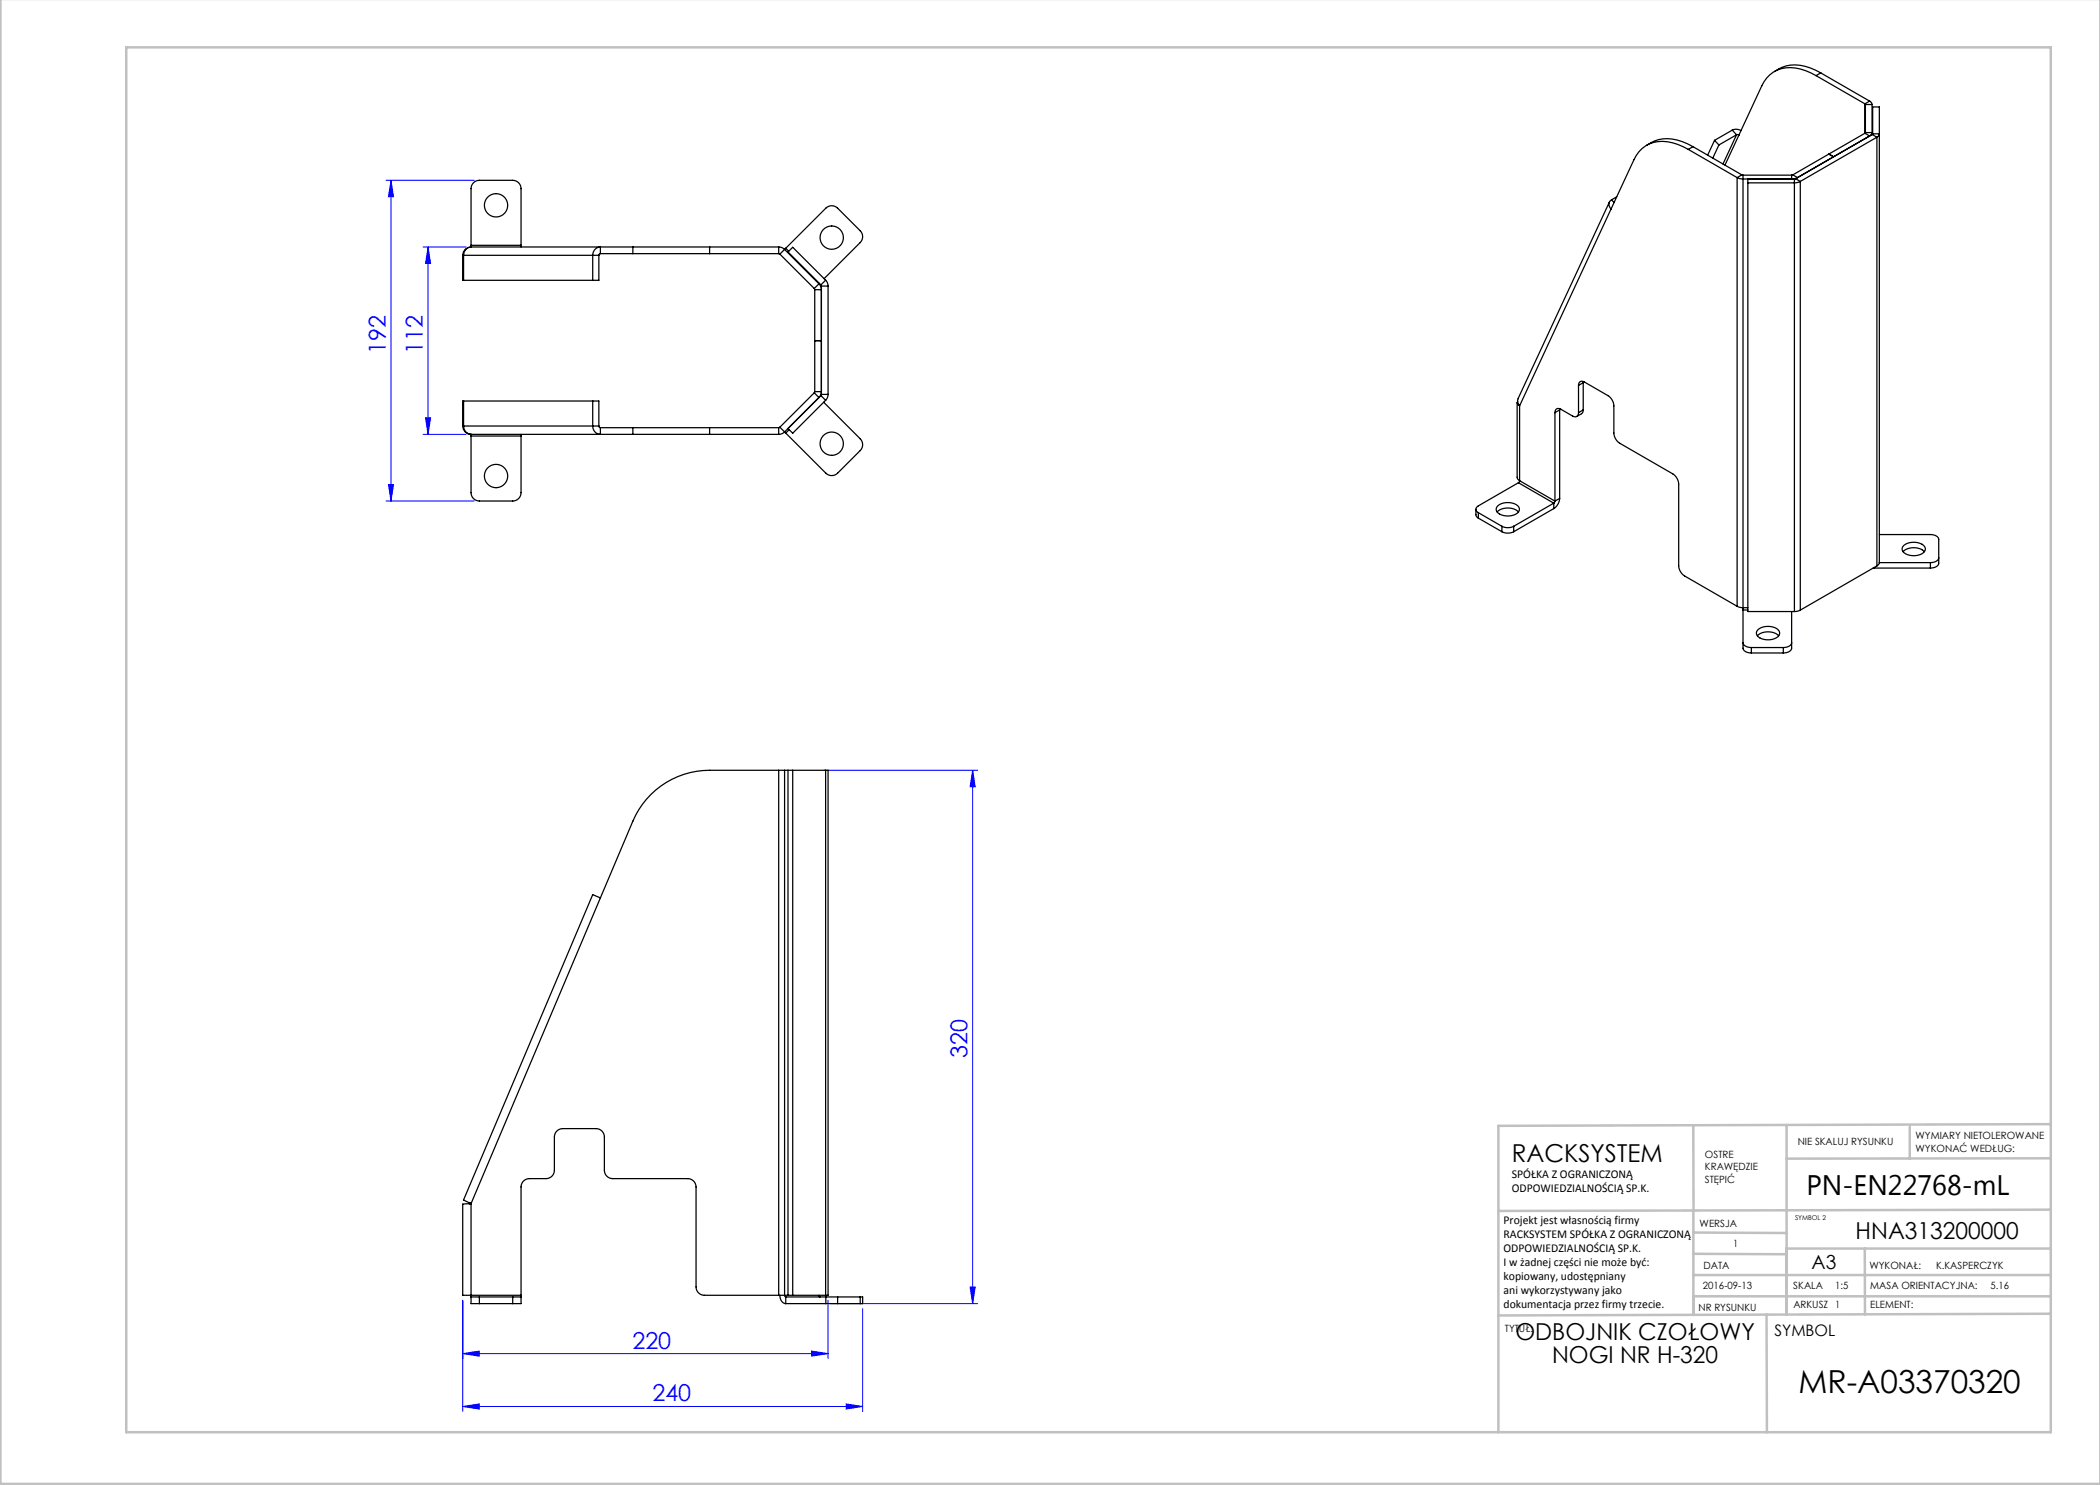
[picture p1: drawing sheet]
<svg xmlns="http://www.w3.org/2000/svg" width="420mm" height="297mm" viewBox="0 0 420 297" stroke-linecap="round" stroke-linejoin="round" font-family="sans-serif">
<g fill="none" stroke="#00f" stroke-width=".2">
<path d="M77.2 36.1h17.7M78.2 36.1l.5 3.3h-1zM78.2 36.1v64.1M84.6 49.4h8.6M85.6 49.4l.5 3.3h-1zM85.6 49.4v37.5M77.7 96.9h1l-.5 3.3zM84.6 86.9h8.6M85.1 83.6h1l-.5 3.3zM77.2 100.2h17.7M164.8 154.1h30.7M194.5 154.1l.5 3.3h-1z"/>
<path d="M194.5 154.1v106.6M194 257.4h1l-.5 3.3zM92.5 270.7l3.3-.5v1zM92.5 260.1v22.2M92.5 270.7h73.1M162.3 270.2l3.3 .5-3.3 .5zM165.6 260.1v11.6M166.2 260.7h29.3M172.5 261.7v20.6M92.5 281.3l3.3-.5v1zM92.5 281.3h80M169.2 280.8l3.3 .5-3.3 .5z"/>
</g>
<g fill="none" stroke="#c0c0c0" stroke-width=".5">
<path d="M.1 -.1v296.9h419.9M25.2 9.5h385v276.9h-385zM338.7 225.2v16.9M357.3 225v37.9M382 225.4v6.3M410.1 224.8l-110.4 .4v61.2M410.1 231.7h-52.8M338.7 259.3h71.5M338.7 255h71.5M338.7 250.8l18.6 .1M338.7 246.5l18.6 .1M338.7 242.1v20.9"/>
<path d="M373 249.7v13.2M410.1 241.9l-110.4 .3M410.2 249.7h-52.9v13.2M353.3 262.9l.1 23.5M410.2 262.7l-110.5 .4"/>
</g>
<g fill="#00f">
<path d="M92.5 270.7l3.3-.5v1zM162.3 270.2l3.3 .5-3.3 .5zM92.5 281.3l3.3-.5v1zM169.2 280.8l3.3 .5-3.3 .5z"/>
<path d="M85.6 49.4l.5 3.3h-1zM85.1 83.6h1l-.5 3.3z"/>
<path d="M78.2 36.1l.5 3.3h-1zM77.7 96.9h1l-.5 3.3z"/>
<path d="M194.5 154.1l.5 3.3h-1zM194 257.4h1l-.5 3.3z"/>
</g>
<g fill="none" stroke="#000" stroke-width=".25">
<path d="M354.9 14.3a7.5 7.5 0 0 1 8.2-.3l1.1 .6M363.2 15.1a8.7 8.7 0 0 0-7.8-1.1 6 6 0 0 0-3 3.2l-7.4 15.8M363.2 15.1l9.8 5.7M364.2 14.6l-1 .5M364.2 14.6l9.7 5.6M322.3 40a1.13 1.13 0 0 0-.1 1.8M322.3 40l.5 .5M323.3 39.4l-1 .6M329.3 29.1a7.5 7.5 0 0 1 8.2-.3l1.1 .5M337.7 29.9a8.7 8.7 0 0 0-7.8-1.1 6 6 0 0 0-3.1 3.1l-4.6 9.9M337.7 29.9l9.7 5.6M338.6 29.3l-.9 .6"/>
<path d="M338.6 29.3l9.8 5.7M342.9 28.1l.9 .9M342.9 28.1l-1.4 2.9M343.8 29l-1.2 2.6M346.4 26l.9-.2 .9 .3M346.4 26l-3.5 2.1M346.4 26l.9 1M347.3 27l.5 .1M347.3 27l-3.5 2M347.3 27l-2.7 5.8M347.4 35.5l1.2 .3h10.3M347.4 35.5v85.8"/>
<path d="M348.4 35h.2M348.4 35l-1 .5M348.6 35v86.5M348.6 35h9.7M349.6 35.8v86.5h9.3M358.6 35l.9 .5-1.2 .3v-.8M358.6 35h-.3M358.9 35.8v86.5M359.1 35.7l-.2 .1M359.1 35.7l1 .6M360.1 36.3l-1.2 .3h-9.3M360.1 36.3v85.7"/>
<path d="M365.8 30.8l.9 .6M365.8 30.8l-7.2 4.2M373 20.8l.1 .1M373 26.7l-7.2 4.1M373 20.8v5.9M373.1 26.5h1.3l-.1 .4-.4 .3-.9-.5M373.1 26.5l-.1 .2M373.1 20.9v5.6M373.1 20.9h1.3M373.9 20.2l.4 .3 .1 .4M373.9 20.2l-.9 .6M374.4 20.9v6"/>
<path d="M374.4 26.9l-15.3 8.8M374.4 26.9l1 .5M374.5 26.8h1.4l-.2 .3-.3 .3M374.5 26.8v-5.4h1.4v91.1l-.2 .4-.3 .3M374.5 26.8l-.1 .1M375.4 27.4l-15.3 8.9M375.4 27.4v85.8M92.5 51.1v5h27.3v-5M92.5 51.1h27.3M94.2 49.4a1.57 1.57 0 0 0-1.5 1.7v5M94.2 49.4a1.67 1.67 0 0 0-1.7 1.7M94.2 49.1v.3"/>
<path d="M94.2 49.1v-11.4a1.67 1.67 0 0 1 1.7-1.6h6.6a1.67 1.67 0 0 1 1.7 1.6v11.4M94.2 49.4h32.4M94.2 49.1h10M104.2 49.1v.3M120.1 50.7v-1.3a1.61 1.61 0 0 0-1.6 1.7v5M120.1 50.7l-.3 .4M120.1 50.7h6.5M126.6 50.7h15.3M126.6 49.4h15.3M126.6 49.4v1.3M141.9 49.4v1.3M141.9 50.7h13.8"/>
<path d="M141.9 49.4h13.8M155.7 50.7l.3 .1M155.7 49.4l.7 .1 .5 .4M155.7 49.4v1.3M156 50.8l6.8 6.9M156.9 49.9l-.9 .9M156.9 49.9l6.9 6.9M157.2 49.6l-.3 .3M157.2 49.6l8-8a1.67 1.67 0 0 1 2.3 0l4.5 4.6a1.67 1.67 0 0 1 0 2.3l-7.2 7.2M157.2 49.6l.5 .6M162.8 57.7l.1 .2M162.9 57.9v20.4"/>
<path d="M163.8 56.8l.4 .5 .1 .6h-1.4M163.8 56.8l-1 .9M163.9 56.7l-.1 .1M164.2 57l.1 .2M164.3 57.2v21.7M164.3 57.2h1.3M165.1 56l.4 .6 .1 .6M165.1 56l-6.6-6.5-.9 .9 6.6 6.6M165.1 56l-.9 1M165.6 57.2v21.7M321.9 40.4l-18.3 39.3M322.2 41.8l-18.3 39.4"/>
<path d="M162.8 78.6l-6.8 6.8M162.9 78.3l-.1 .3M162.9 78.3h1.4l-.1 .7-.4 .5-1-.9M162.9 68.1h1.4M164.2 79.1l.9 1M164.2 79.1l-7.3 7.3M164.3 78.9l-.1 .2M164.3 78.9h1.3M165.6 78.9l-.1 .6-.4 .6M303.6 79.8l-.1 .3 .1 .6 .3 .5M315.7 77.1a.72 .72 0 0 1 .3-.8 .72 .72 0 0 1 .9 .1l4.7 2.7a2.61 2.61 0 0 1 1.2 2.1v5.4a2.6 2.6 0 0 0 1.2 2.1l10.6 6.1a2.61 2.61 0 0 1 1.1 2v16.3a2.6 2.6 0 0 0 1.2 2.1l10.5 6.1M315.7 77.1v5.4"/>
<path d="M316.6 76.5l-.9 .6M316.6 76.5v5.5M316.7 76.3l-.1 .2M92.5 85.2a1.67 1.67 0 0 0 1.7 1.7M92.5 85.2v-5h27.3v5M92.5 85.2h27.3M92.7 80.2v5a1.57 1.57 0 0 0 1.5 1.7M94.2 86.9v.3M94.2 87.2v11.3a1.67 1.67 0 0 0 1.7 1.7h6.6a1.67 1.67 0 0 0 1.7-1.7v-11.3M94.2 86.9h32.4M94.2 87.2h10M104.2 86.9v.3"/>
<path d="M118.5 80.2v5a1.61 1.61 0 0 0 1.6 1.7v-1.4M119.8 85.2l.3 .3M120.1 85.5h6.5M126.6 86.9h15.3M126.6 85.5h15.3M126.6 85.5v1.4M141.9 85.5v1.4M141.9 86.9h13.8M141.9 85.5h13.8M155.7 85.5v1.4M156 85.4l-.3 .1M156 85.4l.9 1"/>
<path d="M156.9 86.4l-.5 .3-.7 .2M156.9 86.4l.3 .2M157.8 85.9l-.6 .7M164.7 80.5l7.3 7.3a1.67 1.67 0 0 1 0 2.3l-4.5 4.5a1.67 1.67 0 0 1-2.3 0l-8-8M165.1 80.1l-6.6 6.5-.9-.9M303.4 80.5v15l.2 .3 .3 .3M303.5 80.3l-.1 .2 .2 .4 .3 .3M303.7 96.5l-8 4.7a.72 .72 0 0 0-.5 .7 .72 .72 0 0 0 .5 .6M303.7 96.5l7.1 4.1M303.9 96.1l-.2 .4M303.9 96.1l7.1 4.1M303.9 81.2v14.9"/>
<path d="M311 82.5v17.7M311.9 99.7a2.6 2.6 0 0 1-1.1 2M311.9 82l-.9 .5M311.9 99.7l-.9 .5M311.9 82v17.7M312 81.7l-.1 .3M315.7 82.5a.72 .72 0 0 1-.3 .8 .72 .72 0 0 1-.9-.1l-2.3-1.3a.72 .72 0 0 0-.9-.1 .72 .72 0 0 0-.3 .7M316.6 82l-.2 .6-1 .7M316.6 82l-.9 .5M295.2 101.9v1.2l.5 .5M295.7 102.5l4.7 2.8M295.7 102.5v1.1"/>
<path d="M295.7 103.6l4.7 2.7M299.4 102.4a3.2 3.2 0 0 1 4.3 0M299.6 101.1a3.2 3.2 0 0 1 4.2 .3 1.14 1.14 0 0 1-1 1.6 3.2 3.2 0 0 1-3.4-.7 .88 .88 0 0 1 .2-1.2zM300.4 105.3a2.61 2.61 0 0 0 2.3 0M300.4 106.3a2.61 2.61 0 0 0 2.3 0M300.4 105.3v1M302.7 105.3v1M310.8 100.6l-8.1 4.7M310.8 100.6v1.1M310.8 101.7l-8.1 4.6M311 100.2l-.2 .4M374.6 113.6h.1"/>
<path d="M374.7 113.6h11.4M374.7 113.5v.1M375.4 113.2l-15.3 8.8M375.9 112.5h10.2M375.9 106.9h10.2a1.47 1.47 0 0 1 1.6 1v4.8a1.47 1.47 0 0 1-1.6 .9M380.6 110.3a3.2 3.2 0 0 1 4.3 0M380.8 109.1a3.2 3.2 0 0 1 4.1 .3 1.14 1.14 0 0 1-.9 1.5 3.2 3.2 0 0 1-3.5-.7 .88 .88 0 0 1 .3-1.1zM386.1 112.5v1.1M387.7 111.6a1.47 1.47 0 0 1-1.6 .9M347.4 121.3l1.2 .2M348.6 128.5a1.47 1.47 0 0 0 1.7 1M348.6 122v7.6a1.47 1.47 0 0 0 1.7 1"/>
<path d="M348.6 121.5v.5M348.6 121.5h1M348.6 122h1M350.3 129.5h6.4M350.3 129.5v1.1M350.3 130.6h6.4M351.5 127.2a3.2 3.2 0 0 1 4.2 0M351.6 125.9a3.2 3.2 0 0 1 4.2 .3 1.14 1.14 0 0 1-1 1.6 3.2 3.2 0 0 1-3.4-.7 .88 .88 0 0 1 .2-1.2zM356.7 129.5v1.1M358.3 128.5a1.47 1.47 0 0 1-1.6 1M358.3 122.3v7.3a1.47 1.47 0 0 1-1.6 1M360.1 122l-1.2 .3"/>
<path d="M155.7 154.1h-13.8a16.7 16.7 0 0 0-15.3 10.1l-6.5 15.4M155.7 154.1h1.2M155.7 154.1v105M156.9 154.1h8.2M156.9 154.1v105M157.6 154.1v105M158.5 154.1v105M165.1 154.1h.5v105h-.5M165.1 154.1v105M120.1 179.6l-1.6-.7-25.8 61.1 1.5 .7M120.1 179.6l-25.9 61.1M93.9 240.5l.3 .2"/>
<path d="M94.2 240.7l-.3 .1M94.2 259.4v1.3h1.7M94.2 259.4h1.7M94.2 259.1v.3M94.2 240.7l-1.7 .1v18.3h1.7M94.2 259.1h10M94.2 240.7v18.4M95.9 259.4v1.3M95.9 259.4h6.6M102.5 259.4h1.7M102.5 259.4v1.3M104.2 259.4v1.3h-1.7"/>
<path d="M104.2 259.1v.3M104.2 259.1v-21.7a1.67 1.67 0 0 1 1.7-1.7h3.3a1.67 1.67 0 0 0 1.7-1.6v-6.7a1.67 1.67 0 0 1 1.6-1.7h6.7a1.67 1.67 0 0 1 1.7 1.7v6.7a1.67 1.67 0 0 0 1.6 1.6h15a1.67 1.67 0 0 1 1.7 1.7v20a1.67 1.67 0 0 0 1.7 1.7h14.8M155.7 259.1h1.2M156 259.1a1.49 1.49 0 0 0 1.2 1.6M156.9 259.1l.3 .3M156.9 259.1h8.2M157.2 259.4h8M157.2 259.4v1.3M163.8 259.1l.2 .3M165.2 259.4h2.3M165.2 259.4v1.3M167.5 259.4h4.5"/>
<path d="M167.5 259.4v1.3M172 259.4h.5v1.3h-.5M172 259.4v1.3M95.9 260.7h6.6M157.2 260.7h8M165.2 260.7h2.3M167.5 260.7h4.5"/>
<circle cx="99.2" cy="41.1" r="2.33"/>
<circle cx="166.3" cy="47.5" r="2.33"/>
<circle cx="99.2" cy="95.2" r="2.33"/>
<circle cx="166.3" cy="88.7" r="2.33"/>
</g>
<text font-size="6.3" x="359.7" y="278.5">MR-A03370320</text>
<text font-size="5.6" x="361.3" y="239.1">PN-EN22768-mL</text>
<text font-size="4.9" x="302.4" y="232.4">RACKSYSTEM</text>
<g font-size="4.7" fill="#00f">
<text x="77.2" y="70.8" transform="rotate(-90 77.2 70.8)">192</text>
<text x="84.6" y="70.8" transform="rotate(-90 84.6 70.8)">112</text>
<text x="193.5" y="211.6" transform="rotate(-90 193.5 211.6)">320</text>
<text x="126.5" y="269.7">220</text>
<text x="130.5" y="280.3">240</text>
</g>
<g font-size="4.7">
<text x="371.1" y="247.8">HNA313200000</text>
<text x="303.1" y="268.1">ODBOJNIK CZOŁOWY</text>
<text x="310.4" y="272.6">NOGI NR H-320</text>
</g>
<text font-size="3.9" x="362.3" y="253.8">A3</text>
<text font-size="3.2" x="354.9" y="267.2">SYMBOL</text>
<g font-size="2.4">
<text x="302.4" y="235.6">SPÓŁKA Z OGRANICZONĄ</text>
<text x="302.4" y="238.4">ODPOWIEDZIALNOŚCIĄ SP.K.</text>
<text x="300.7" y="244.7">Projekt jest własnością firmy</text>
<text x="300.7" y="247.5">RACKSYSTEM SPÓŁKA Z OGRANICZONĄ</text>
<text x="300.7" y="250.3">ODPOWIEDZIALNOŚCIĄ SP.K.</text>
<text x="300.7" y="253.1">I w żadnej części nie może być:</text>
<text x="300.7" y="256">kopiowany, udostępniany</text>
<text x="300.7" y="258.8">ani wykorzystywany jako</text>
<text x="300.7" y="261.6">dokumentacja przez firmy trzecie.</text>
</g>
<g font-size="2">
<text x="383.1" y="227.9">WYMIARY NIETOLEROWANE</text>
<text x="341" y="231.6">OSTRE</text>
<text x="359.5" y="228.9">NIE SKALUJ RYSUNKU</text>
<text x="383.1" y="230.4">WYKONAĆ WEDŁUG:</text>
<text x="341" y="234.1">KRAWĘDZIE</text>
<text x="341" y="236.6">STĘPIĆ</text>
<text x="339.9" y="245.4">WERSJA</text>
<text x="346.6" y="249.5">1</text>
<text x="340.6" y="257.7">2016-09-13</text>
<text x="340.7" y="253.8">DATA</text>
<text x="358.7" y="257.7">SKALA</text>
<text x="367" y="257.7">1:5</text>
<text x="373.9" y="253.8">WYKONAŁ:</text>
<text x="374.1" y="257.7">MASA ORIENTACYJNA:</text>
<text x="387.2" y="253.8">K.KASPERCZYK</text>
<text x="398.1" y="257.7">5.16</text>
<text x="339.7" y="262.3">NR RYSUNKU</text>
<text x="358.7" y="261.7">ARKUSZ 1</text>
<text x="374.1" y="261.7">ELEMENT:</text>
<text x="301" y="266.4">TYTUŁ:</text>
</g>
<text font-size="1.3" x="359" y="244">SYMBOL 2</text>
</svg>
